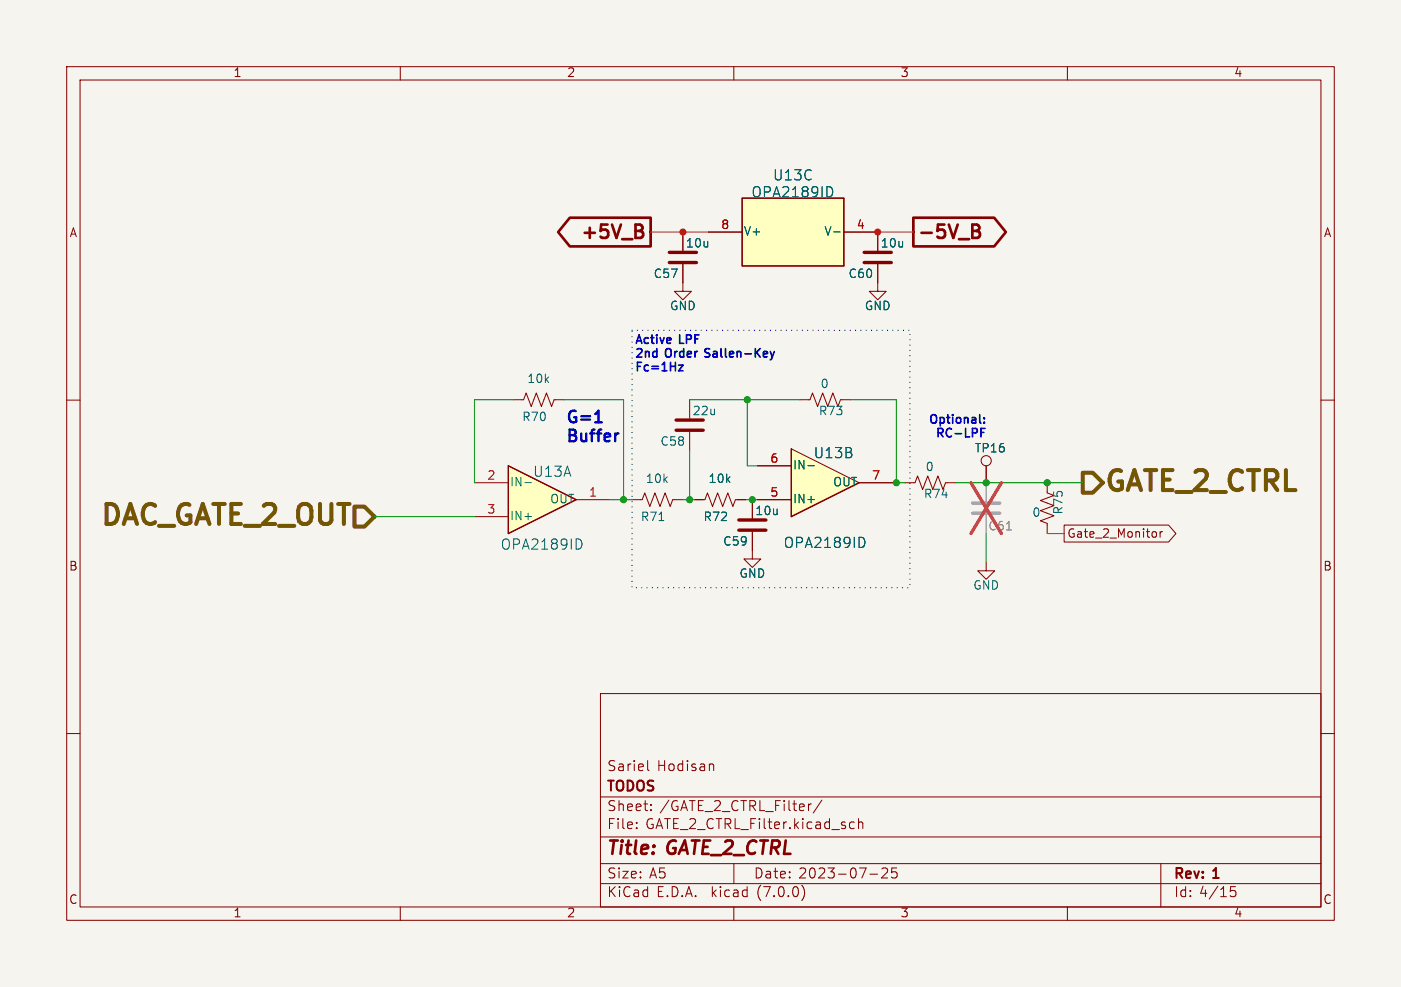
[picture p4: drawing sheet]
<svg xmlns="http://www.w3.org/2000/svg" width="210mm" height="148mm" viewBox="0 0 210 148" stroke-linecap="round" stroke-linejoin="round" font-family="sans-serif">
<path d="M0 0h210v148h-210z" fill="#f5f4ef" stroke="#f5f4ef" stroke-width=".15"/>
<g fill="none" stroke="#840000" stroke-width=".15">
<path d="M10 10h190v128h-190zM12 12h186v124h-186zM60 10v2M110 10v2M160 10v2M10 60h2M77 59.9h1.5l.4-1 .7 2.1 .8-2.1 .8 2.1 .7-2.1 .8 2.1 .4-1.1h1.5M198 60h2M10 110h2M90 104h108v32h-108zM90 119.5h108M97.1 114.1v1.2l.2 .3"/>
<path d="M106.5 114.6h.3l.2 .2v.8M123.2 120l-1.3 1.9M198 110h2M60 136v2M90 132.5h108M90 129.5h108M90 125.5h108M95.4 124.1v.2M95.4 123.3v.2M97.6 121.4v.2M97.6 120.6v.2M110 136v2"/>
<path d="M110 129.5v3M120.2 132.8a1.74 1.74 0 0 1 0 2.2M121.6 120.6l-.3 .1M127.6 123.3h.5M128.1 124.2l-.5 .1M128.7 123.4a.37 .37 0 0 1 .6 .1v.8M128.7 122.8v1.5M130.4 131.1h1.2M132.2 130.3l.2-.1h.5a.41 .41 0 0 1 .1 .6l-.9 .9h1M134.4 130.2h-.7l-.1 .7 .2-.2 .5 .1 .2 .2-.1 .5-.2 .2h-.4l-.2-.2M160 136v2M174 129.5v6.5"/>
<path d="M184.5 133h.7M184.5 133.6l.5-.1 .3 .3v.4l-.2 .2h-.6"/>
</g>
<path d="M76.2 69.9l10.2 5-10.2 5.1z" fill="#ffffc2"/>
<path d="M111.3 29.7h15.2v10.2h-15.2zM76.2 69.9l10.2 5-10.2 5.1z" fill="none" stroke="#840000" stroke-width=".2"/>
<g fill="none" stroke="#840000" stroke-width=".15">
<path d="M102.4 39.6v4.1h1.2l-1.2 1.3-1.3-1.3h1.3M102.4 34.8v2.8M106.2 34.8h5.1M111.3 29.7h15.2v10.2h-15.2zM126.5 34.8h5.1v2.8M131.6 39.6v2.8M103.4 59.9v2.8M119.9 59.9h1.5l.4-1 .8 2.1 .7-2.1 .8 2.1 .7-2.1 .8 2.1 .4-1.1h1.5M71.1 72.4h5.1M71.1 77.5h5.1M76.2 69.9l10.2 5-10.2 5.1zM86.4 74.9h5"/>
<path d="M94.7 74.9h1.6l.3-1 .8 2 .8-2 .7 2 .8-2 .8 2 .3-1h1.6M103.4 64.8v2.8M104.1 74.9h1.6l.3-1 .8 2 .8-2 .7 2 .8-2 .8 2 .3-1h1.6M112.8 82.6v1.2h1.2l-1.2 1.3-1.3-1.3h1.3"/>
</g>
<path d="M124.5 28.1l.3 .5v.6l-.3 .2M125 34.8h.9M78.7 72.4h1M86.9 80.9l.3 .6v.5l-.3 .3" fill="none" stroke="#006464" stroke-width=".15"/>
<path d="M100.3 39.4h4.1M100.3 37.8h4.1M129.5 39.4h4.1M129.5 37.8h4.1M101.3 64.5h4.1M101.3 63h4.1" fill="none" stroke="#840000" stroke-width=".51"/>
<path d="M111.3 29.7h15.2v10.2h-15.2z" fill="#ffffc2" stroke="#ffffc2" stroke-width=".15"/>
<path d="M118.6 67.3l10.2 5.1-10.2 5.1z" fill="#ffffc2"/>
<path d="M118.6 67.3v10.2l10.2-5.1" fill="none" stroke="#840000" stroke-width=".2"/>
<g fill="none" stroke="#840000" stroke-width=".15">
<path d="M102.4 34.8v2.8M102.4 39.6v2.8M106.2 34.8h5.1M126.5 34.8h5.1v2.8M131.6 39.6v4.1h1.2l-1.2 1.3-1.3-1.3h1.3M104.1 74.9h1.3M110.5 74.9h1.3M112.8 74.9v2.8M112.8 79.8v2.8M113.5 74.9h5.1M113.5 69.9h5.1M118.6 67.3l10.2 5.1-10.2 5.1z"/>
<path d="M128.8 72.4h5.1M135.6 72.4h1.6l.3-1 .8 2 .8-2 .7 2 .8-2 .8 2 .3-1h1.6M147.8 69.9v2.5M157 72.4v1.5l1 .4-2 .8 2 .7-2 .8 2 .7-2 .8 1 .4v1.5M159.5 78.7h15.7l1.1 1.3-1.1 1.3h-15.7zM173.2 79.8l.2 .2v.3l-.2 .2M173.9 79.7v.9M174.3 79.7l-.3 .1-.1 .2M147.8 84.3v1.3h1.3l-1.3 1.3-1.2-1.3h1.2"/>
<circle cx="147.8" cy="69.1" r=".76"/>
</g>
<path d="M124.5 28.1l.3 .5v.6l-.3 .2M125 34.8h.9M121.1 69.8h1M129.4 80.6l.2 .6v.5l-.2 .3" fill="none" stroke="#006464" stroke-width=".15"/>
<path d="M110.7 79.5h4.1M110.7 78h4.1" fill="none" stroke="#840000" stroke-width=".51"/>
<path d="M145.8 77h4.1M145.8 75.4h4.1" fill="none" stroke="#9c9b98" stroke-width=".51"/>
<path d="M147.8 72.4v2.8M147.8 77.2v2.8" fill="none" stroke="#9c9b98" stroke-width=".15"/>
<path d="M145.5 72.4l4.6 7.6M150.1 72.4l-4.6 7.6" fill="none" stroke="#eb3a3d" stroke-width=".46"/>
<path d="M53.1 76h1.5l1.5 1.5-1.5 1.5h-1.5zM162.3 70.9h1.5l1.5 1.5-1.5 1.5h-1.5z" fill="none" stroke="#725600" stroke-width=".6"/>
<path d="M85.4 32.6h12.1v4.3h-12.1l-1.7-2.1zM95.9 33.7a.49 .49 0 0 1 .4 .5 .49 .49 0 0 1-.4 .4 .53 .53 0 0 1 .5 .5 .53 .53 0 0 1-.4 .6h-.7M136.9 32.6h12.1l1.8 2.2-1.8 2.1h-12.1zM145.8 33.7h.6a.49 .49 0 0 1 .4 .5 .49 .49 0 0 1-.4 .4M145.8 34.6h.6M146.4 34.6a.53 .53 0 0 1 .5 .5 .53 .53 0 0 1-.4 .6h-.7" fill="none" stroke="#840000" stroke-width=".4"/>
<path d="M89.2 63.3h1" fill="none" stroke="#0000c2" stroke-width=".35"/>
<path d="M101.7 54.8h.7l-.7 .8h.7M116.1 52.7l-.3 .8M147 64.8h.5M147.5 63.3v.2M147.5 62.7v.1M147.6 64.2h-.6v1.3" fill="none" stroke="#0000c2" stroke-width=".25"/>
<path d="M94.7 49.5h41.7v38.6h-41.7v-38.6" fill="none" stroke="#0000c2" stroke-width=".2" stroke-dasharray="0 .8"/>
<g fill="none" stroke="#009600" stroke-width=".15">
<path d="M77 59.9h-5.9v12.5M84.6 59.9h8.9v15M103.4 59.9h16.5M112 59.9v10h1.5M127.5 59.9h6.9v12.5M56.1 77.5h15M91.4 74.9h3.3M102.4 74.9h1.7M103.4 67.6v7.3M111.8 74.9h1.7M133.9 72.4h1.7M143.3 72.4h19"/>
<path d="M147.8 80v4.3M157 80h2.5"/>
</g>
<path d="M97.5 34.8h8.7M131.6 34.8h5.3" fill="none" stroke="#ff2e17" stroke-width=".15"/>
<g fill="#009600" stroke="#009600" stroke-width=".15">
<circle cx="103.4" cy="74.9" r=".46"/>
<circle cx="112" cy="59.9" r=".46"/>
<circle cx="93.5" cy="74.9" r=".46"/>
<circle cx="112.8" cy="74.9" r=".46"/>
<circle cx="134.4" cy="72.4" r=".46"/>
<circle cx="157" cy="72.4" r=".46"/>
<circle cx="147.8" cy="72.4" r=".46"/>
</g>
<g fill="#ff2e17" stroke="#ff2e17" stroke-width=".15">
<circle cx="102.4" cy="34.8" r=".46"/>
<circle cx="131.6" cy="34.8" r=".46"/>
</g>
<g font-size="4.2" fill="#725600">
<text x="165.8" y="74.6">GATE_2_CTRL</text>
<text x="14.4" y="79.7">DAC_GATE_2_OUT</text>
</g>
<g font-size="2.8" fill="#840000">
<text x="86.6" y="36.4">+5V_B</text>
<text x="137.7" y="36.4">-5V_B</text>
<text x="91" y="128.8">Title:</text>
<text x="100.1" y="128.8">GATE_2_CTRL</text>
</g>
<g font-size="2.4" fill="#0000c2">
<text x="85" y="63.7">G=1</text>
<text x="85" y="66.5">Buffer</text>
</g>
<g font-size="2.1" fill="#006464">
<text x="112.6" y="29.9">OPA2189ID</text>
<text x="115.8" y="27.4">U13C</text>
<text x="79.9" y="71.8">U13A</text>
<text x="121.9" y="69">U13B</text>
<text x="75" y="82.7">OPA2189ID</text>
<text x="117.4" y="82.5">OPA2189ID</text>
</g>
<g font-size="2.1" fill="#840000">
<text x="91" y="119.1">TODOS</text>
<text x="91" y="115.9">Sariel</text>
<text x="98.5" y="115.9">Hodisan</text>
<text x="91" y="124.6">File:</text>
<text x="91" y="121.9">Sheet:</text>
<text x="96.8" y="124.6">GATE_2_CTRL_Filter.kicad_sch</text>
<text x="98.9" y="121.9">/GATE_2_CTRL_Filter/</text>
<text x="91" y="134.8">KiCad</text>
<text x="91" y="132">Size:</text>
<text x="97.3" y="132">A5</text>
<text x="98.4" y="134.8">E.D.A.</text>
<text x="106.7" y="134.8">kicad</text>
<text x="113" y="132">Date:</text>
<text x="113.6" y="134.8">(7.0.0)</text>
<text x="119.7" y="132">2023-07-25</text>
<text x="176" y="132.2">Rev:</text>
<text x="176" y="134.8">Id: 4/15</text>
<text x="182" y="132.2">1</text>
</g>
<g font-size="1.8" fill="#840000">
<text x="35" y="11.8">1</text>
<text x="85" y="11.8">2</text>
<text x="135" y="11.8">3</text>
<text x="185" y="11.8">4</text>
<text x="10.4" y="35.8">A</text>
<text x="198.4" y="35.8">A</text>
<text x="160" y="80.9">Gate_2_Monitor</text>
<text x="10.3" y="85.8">B</text>
<text x="198.3" y="85.8">B</text>
<text x="10.3" y="135.8">C</text>
<text x="35" y="137.8">1</text>
<text x="85" y="137.8">2</text>
<text x="135" y="137.8">3</text>
<text x="185" y="137.8">4</text>
<text x="198.3" y="135.8">C</text>
</g>
<g font-size="1.8" fill="#a90000">
<text x="108" y="34.5">8</text>
<text x="128.4" y="34.5">4</text>
<text x="115.4" y="69.6">6</text>
<text x="73" y="72.1">2</text>
<text x="73" y="77.2">3</text>
<text x="88.2" y="74.7">1</text>
<text x="115.4" y="74.7">5</text>
<text x="130.6" y="72.1">7</text>
</g>
<g font-size="1.8" fill="#006464">
<text x="111.5" y="35.6">V+</text>
<text x="123.5" y="35.6">V-</text>
<text x="97.9" y="42">C57</text>
<text x="102.8" y="37.4">10u</text>
<text x="127.1" y="42">C60</text>
<text x="132" y="37.4">10u</text>
<text x="100.4" y="46.8">GND</text>
<text x="129.6" y="46.8">GND</text>
<text x="79" y="57.7">10k</text>
<text x="122.9" y="58.5">0</text>
<text x="78.2" y="63.4">R70</text>
<text x="103.8" y="62.5">22u</text>
<text x="122.7" y="62.5">R73</text>
<text x="98.9" y="67.1">C58</text>
<text x="118.9" y="70.7">IN-</text>
<text x="138.7" y="70.9">0</text>
<text x="146.1" y="68.1">TP16</text>
<text x="76.5" y="73.2">IN-</text>
<text x="82.4" y="75.8">OUT</text>
<text x="96.7" y="72.7">10k</text>
<text x="106.1" y="72.7">10k</text>
<text x="113.2" y="77.5">10u</text>
<text x="118.9" y="75.8">IN+</text>
<text x="124.8" y="73.2">OUT</text>
<text x="138.4" y="75">R74</text>
<text x="154.7" y="77.8">0</text>
<text x="159.6" y="77.2" transform="rotate(-90 159.6 77.2)">R75</text>
<text x="76.5" y="78.3">IN+</text>
<text x="96" y="78.4">R71</text>
<text x="105.4" y="78.4">R72</text>
<text x="108.3" y="82.1">C59</text>
<text x="110.8" y="86.9">GND</text>
<text x="145.8" y="88.7">GND</text>
</g>
<g font-size="1.8" fill="#0000c2">
<text x="95.2" y="51.8">Active</text>
<text x="95.2" y="53.8">2nd</text>
<text x="99.9" y="53.8">Order</text>
<text x="102" y="51.8">LPF</text>
<text x="106.2" y="53.8">Sallen-Key</text>
<text x="95.2" y="55.9">Fc=1Hz</text>
<text x="138.9" y="63.7">Optional:</text>
<text x="139.9" y="65.8">RC-LPF</text>
</g>
<text font-size="1.8" fill="#939391" x="148.1" y="79.8">C61</text>
</svg>
